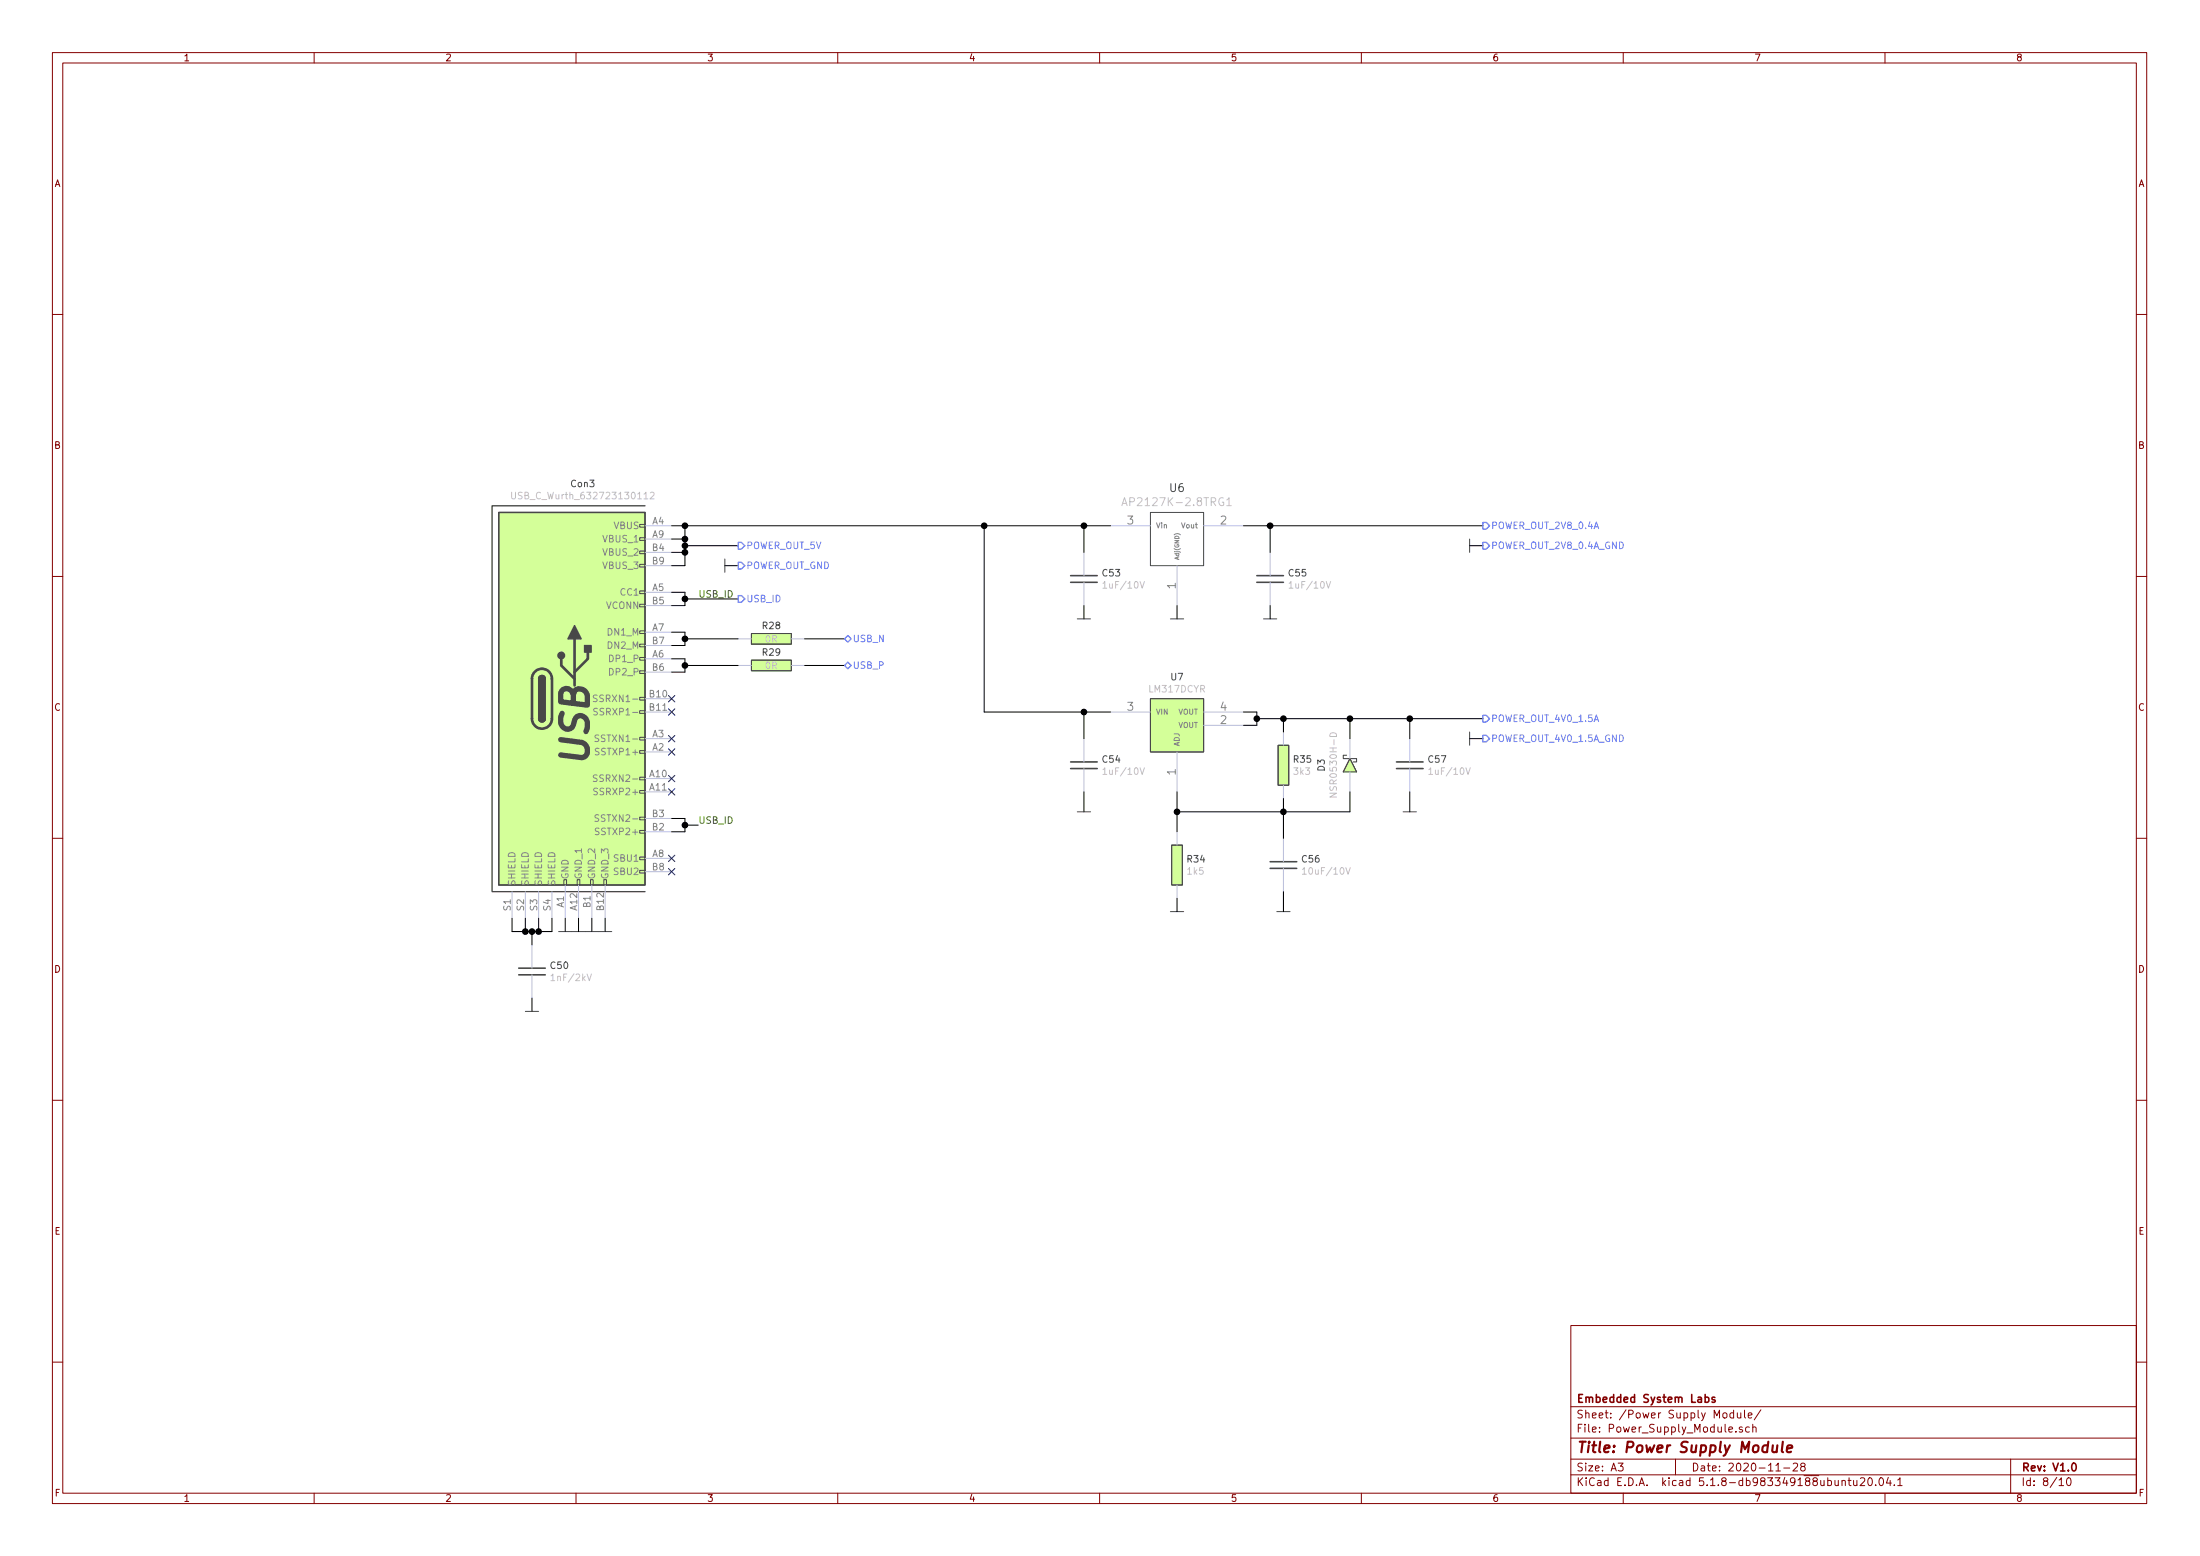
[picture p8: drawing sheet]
EESchema Schematic File Version 4
EELAYER 30 0
EELAYER END
$Descr A3 16535 11693
encoding utf-8
Sheet 8 10
Title "Power Supply Module"
Date "2020-11-28"
Rev "V1.0"
Comp "Embedded System Labs"
Comment1 ""
Comment2 ""
Comment3 ""
Comment4 ""
$EndDescr
$Comp
L USB_Connectors:USB_C_Wurth_632723130112 Con3
U 1 1
P 4300 5250
F 0 "Con3" H 4382 6867 50  0000 C CNN
F 1 "USB_C_Wurth_632723130112" H 4382 6776 50  0000 C CNN
F 2 "Connector_USB:USB_C_632723130112" H 4350 5350 50  0001 C CNN
F 3 "https://www.we-online.com/catalog/datasheet/632723130112.pdf" H 4350 5350 50  0001 C CNN
F 4 "Wurth Elektronik" H 4350 5250 50  0001 C CNN "Manufacturer"
F 5 "632723130112" H 4350 5250 50  0001 C CNN "Manufacturer Part Number"
F 6 "Mouser" H 4350 5250 50  0001 C CNN "Supplier"
F 7 "710-632723130112" H 4350 5250 50  0001 C CNN "Supplier Part Number"
F 8 "https://pl.mouser.com/ProductDetail/Wurth-Elektronik/632723130112?qs=2WXlatMagcEknienHxbwUw%3D%3D" H 4350 5250 50  0001 C CNN "URL"
F 9 "21,34" H 4350 5250 50  0001 C CNN "Price@1pc"
F 10 "13,16" H 4350 5250 50  0001 C CNN "Price@1000pcs"
F 11 "MW" H 4350 5250 50  0001 C CNN "Developer"
F 12 "USB C" H 4350 5250 50  0001 C CNN "Package"
	1    4300 5250
	1    0    0    -1  
$EndComp
$Comp
L power:GND #PWR0162
U 1 1
P 4250 7000
F 0 "#PWR0162" H 4250 7100 30  0001 C CNN
F 1 "GND" H 4250 6900 30  0001 C CNN
F 2 "" H 4250 7000 60  0000 C CNN
F 3 "" H 4250 7000 60  0000 C CNN
	1    4250 7000
	1    0    0    -1  
$EndComp
$Comp
L power:GND #PWR0163
U 1 1
P 4350 7000
F 0 "#PWR0163" H 4350 7100 30  0001 C CNN
F 1 "GND" H 4350 6900 30  0001 C CNN
F 2 "" H 4350 7000 60  0000 C CNN
F 3 "" H 4350 7000 60  0000 C CNN
	1    4350 7000
	1    0    0    -1  
$EndComp
$Comp
L power:GND #PWR0164
U 1 1
P 4450 7000
F 0 "#PWR0164" H 4450 7100 30  0001 C CNN
F 1 "GND" H 4450 6900 30  0001 C CNN
F 2 "" H 4450 7000 60  0000 C CNN
F 3 "" H 4450 7000 60  0000 C CNN
	1    4450 7000
	1    0    0    -1  
$EndComp
$Comp
L power:GND #PWR0165
U 1 1
P 4550 7000
F 0 "#PWR0165" H 4550 7100 30  0001 C CNN
F 1 "GND" H 4550 6900 30  0001 C CNN
F 2 "" H 4550 7000 60  0000 C CNN
F 3 "" H 4550 7000 60  0000 C CNN
	1    4550 7000
	1    0    0    -1  
$EndComp
Wire Wire Line
	4150 6900 4150 7000
Wire Wire Line
	4150 7000 4050 7000
Wire Wire Line
	3850 7000 3850 6900
Wire Wire Line
	3950 6900 3950 7000
Connection ~ 3950 7000
Wire Wire Line
	3950 7000 3850 7000
Wire Wire Line
	4050 6900 4050 7000
Connection ~ 4050 7000
Wire Wire Line
	4050 7000 4000 7000
Wire Wire Line
	4250 6900 4250 7000
Wire Wire Line
	4350 6900 4350 7000
Wire Wire Line
	4450 6900 4450 7000
Wire Wire Line
	4550 6900 4550 7000
$Comp
L Capacitors_Smd1206:1nF_2kV_1206 C50
U 1 1
P 4000 7300
F 0 "C50" H 4131 7346 50  0000 L CNN
F 1 "1nF/2kV" H 4131 7255 50  0000 L CNN
F 2 "Capacitors_Smd_1206:1nF_2kV_1206" H 3800 7400 50  0001 C CNN
F 3 "Capacitors/Smd_1206/Components_Documentation/1nF_2kV_1206.pdf" H 3800 7400 50  0001 C CNN
F 4 "YAGEO" H 4000 7300 50  0001 C CNN "Manufacturer"
F 5 "CC1206KKX7RDBB102" H 4000 7300 50  0001 C CNN "Manufacturer Part Number"
F 6 "TME" H 4000 7300 50  0001 C CNN "Supplier"
F 7 "CC1206KKX7RD102" H 4000 7300 50  0001 C CNN "Supplier Part Number"
F 8 "https://www.tme.eu/pl/details/cc1206kkx7rd102/kondensatory-mlcc-smd-1206/yageo/cc1206kkx7rdbb102/" H 4000 7300 50  0001 C CNN "URL"
F 9 "0,70900" H 4000 7300 50  0001 C CNN "Price@1pc"
F 10 "0,15913" H 4000 7300 50  0001 C CNN "Price@1000pcs"
F 11 "WP" H 4000 7300 50  0001 C CNN "Developer"
F 12 "1206" H 4000 7300 50  0001 C CNN "Package"
	1    4000 7300
	1    0    0    -1  
$EndComp
$Comp
L power:GND #PWR0166
U 1 1
P 4000 7600
F 0 "#PWR0166" H 4000 7700 30  0001 C CNN
F 1 "GND" H 4000 7500 30  0001 C CNN
F 2 "" H 4000 7600 60  0000 C CNN
F 3 "" H 4000 7600 60  0000 C CNN
	1    4000 7600
	1    0    0    -1  
$EndComp
Wire Wire Line
	4000 7500 4000 7600
Wire Wire Line
	4000 7100 4000 7000
Connection ~ 4000 7000
Wire Wire Line
	4000 7000 3950 7000
Wire Wire Line
	5050 4950 5150 4950
Wire Wire Line
	5150 4950 5150 5000
Wire Wire Line
	5150 5050 5050 5050
Wire Wire Line
	5050 4850 5150 4850
Wire Wire Line
	5150 4850 5150 4800
Wire Wire Line
	5150 4750 5050 4750
Wire Wire Line
	5150 4550 5150 4500
Wire Wire Line
	5150 4450 5050 4450
Wire Wire Line
	5050 4550 5150 4550
Wire Wire Line
	5050 3950 5150 3950
Wire Wire Line
	5150 3950 5150 4050
Wire Wire Line
	5150 4250 5050 4250
Wire Wire Line
	5050 4150 5150 4150
Connection ~ 5150 4150
Wire Wire Line
	5150 4150 5150 4250
Wire Wire Line
	5050 4050 5150 4050
Connection ~ 5150 4050
Wire Wire Line
	5150 4050 5150 4100
NoConn ~ 5050 6550
NoConn ~ 5050 6450
NoConn ~ 5050 5950
NoConn ~ 5050 5850
NoConn ~ 5050 5650
NoConn ~ 5050 5550
NoConn ~ 5050 5350
NoConn ~ 5050 5250
Wire Wire Line
	5150 5000 5550 5000
Connection ~ 5150 5000
Wire Wire Line
	5150 5000 5150 5050
Wire Wire Line
	5150 4800 5550 4800
Connection ~ 5150 4800
Wire Wire Line
	5150 4800 5150 4750
Wire Wire Line
	5150 4500 5550 4500
Connection ~ 5150 4500
Wire Wire Line
	5150 4500 5150 4450
Wire Wire Line
	5150 4100 5550 4100
Connection ~ 5150 4100
Wire Wire Line
	5150 4100 5150 4150
$Comp
L power:GND #PWR0167
U 1 1
P 5450 4250
F 0 "#PWR0167" H 5450 4350 30  0001 C CNN
F 1 "GND" H 5450 4150 30  0001 C CNN
F 2 "" H 5450 4250 60  0000 C CNN
F 3 "" H 5450 4250 60  0000 C CNN
	1    5450 4250
	0    1    1    0   
$EndComp
Wire Wire Line
	5550 4250 5450 4250
Text HLabel 5550 4100 2    50   Output ~ 0
POWER_OUT_5V
Text HLabel 5550 4250 2    50   Output ~ 0
POWER_OUT_GND
Text HLabel 5550 4500 2    50   Output ~ 0
USB_ID
Text HLabel 6350 4800 2    50   BiDi ~ 0
USB_N
Text HLabel 6350 5000 2    50   BiDi ~ 0
USB_P
$Comp
L Resistors_Smd0402:0R_0402 R28
U 1 1
P 5800 4800
F 0 "R28" V 5700 4800 50  0000 C CNN
F 1 "0R" V 5800 4800 50  0000 C CNN
F 2 "Resistor_Smd_0402:0R_0402" H 5950 4500 50  0001 C CNN
F 3 "https://www.tme.eu/Document/32b42e7c176447a7de4286bd4b1743ac/CRCW.pdf" H 5950 4500 50  0001 C CNN
F 4 "VISHAY" H 5800 4800 50  0001 C CNN "Manufacturer"
F 5 "CRCW04020000Z0ED" H 5800 4800 50  0001 C CNN "Manufacturer Part Number"
F 6 "TME" H 5800 4800 50  0001 C CNN "Supplier"
F 7 "CRCW04020000Z0E" H 5800 4800 50  0001 C CNN "Supplier Part Number"
F 8 "https://www.tme.eu/pl/details/crcw04020000z0e/rezystory-smd-0402/vishay/crcw04020000z0ed/" H 5800 4800 50  0001 C CNN "URL"
F 9 "0,07661" H 5800 4800 50  0001 C CNN "Price@100pc"
F 10 "0,03499" H 5800 4800 50  0001 C CNN "Price@1000pcs"
F 11 "MW" H 5800 4800 50  0001 C CNN "Developer"
F 12 "0402" H 5800 4800 50  0001 C CNN "Package"
F 13 "C325378" H 5800 4800 50  0001 C CNN "LCSC Part # (optional)"
	1    5800 4800
	0    1    1    0   
$EndComp
$Comp
L Resistors_Smd0402:0R_0402 R29
U 1 1
P 5800 5000
F 0 "R29" V 5700 5000 50  0000 C CNN
F 1 "0R" V 5800 5000 50  0000 C CNN
F 2 "Resistor_Smd_0402:0R_0402" H 5950 4700 50  0001 C CNN
F 3 "https://www.tme.eu/Document/32b42e7c176447a7de4286bd4b1743ac/CRCW.pdf" H 5950 4700 50  0001 C CNN
F 4 "VISHAY" H 5800 5000 50  0001 C CNN "Manufacturer"
F 5 "CRCW04020000Z0ED" H 5800 5000 50  0001 C CNN "Manufacturer Part Number"
F 6 "TME" H 5800 5000 50  0001 C CNN "Supplier"
F 7 "CRCW04020000Z0E" H 5800 5000 50  0001 C CNN "Supplier Part Number"
F 8 "https://www.tme.eu/pl/details/crcw04020000z0e/rezystory-smd-0402/vishay/crcw04020000z0ed/" H 5800 5000 50  0001 C CNN "URL"
F 9 "0,07661" H 5800 5000 50  0001 C CNN "Price@100pc"
F 10 "0,03499" H 5800 5000 50  0001 C CNN "Price@1000pcs"
F 11 "MW" H 5800 5000 50  0001 C CNN "Developer"
F 12 "0402" H 5800 5000 50  0001 C CNN "Package"
F 13 "C325378" H 5800 5000 50  0001 C CNN "LCSC Part # (optional)"
	1    5800 5000
	0    1    1    0   
$EndComp
Wire Wire Line
	6350 4800 6050 4800
Wire Wire Line
	6050 5000 6350 5000
$Comp
L Linear_Regulators:AP2127K-2.8TRG1 U6
U 1 1
P 8850 4050
F 0 "U6" H 8850 4437 60  0000 C CNN
F 1 "AP2127K-2.8TRG1" H 8850 4331 60  0000 C CNN
F 2 "Linear:AP2127K-2.8TRG1_SOT23" H 8850 4000 60  0001 C CNN
F 3 "https://www.tme.eu/Document/c6dd416f88a2434475547c25f5623504/AP2127.pdf" H 8850 4000 60  0001 C CNN
F 4 "Diodes Incorporated" H 8850 4050 50  0001 C CNN "Manufacturer"
F 5 "AP2127K-2.8TRG1" H 8850 4050 50  0001 C CNN "Manufacturer Part Number"
F 6 "TME" H 8850 4050 50  0001 C CNN "Supplier"
F 7 "AP2127K-2.8TRG1" H 8850 4050 50  0001 C CNN "Supplier Part Number"
F 8 "https://www.tme.eu/pl/details/ap2127k-2.8trg1/stabilizatory-napiecia-nieregulowane-ldo/diodes-incorporated/" H 8850 4050 50  0001 C CNN "URL"
F 9 "0,63462" H 8850 4050 50  0001 C CNN "Price@5pcs"
F 10 "0,25838" H 8850 4050 50  0001 C CNN "Price@500pcs"
F 11 "MW" H 8850 4050 50  0001 C CNN "Developer"
F 12 "SOT-23(SOT-23-3)" H 8850 4050 50  0001 C CNN "Package"
F 13 "C236686" H 8850 4050 50  0001 C CNN "LCSC Part # (optional)"
	1    8850 4050
	1    0    0    -1  
$EndComp
$Comp
L power:GND #PWR0175
U 1 1
P 8850 4650
F 0 "#PWR0175" H 8850 4750 30  0001 C CNN
F 1 "GND" H 8850 4550 30  0001 C CNN
F 2 "" H 8850 4650 60  0000 C CNN
F 3 "" H 8850 4650 60  0000 C CNN
	1    8850 4650
	1    0    0    -1  
$EndComp
Wire Wire Line
	8850 4550 8850 4650
$Comp
L Capacitors_Smd0402:1uF_0402 C53
U 1 1
P 8150 4350
F 0 "C53" H 8281 4396 50  0000 L CNN
F 1 "1uF/10V" H 8281 4305 50  0000 L CNN
F 2 "Capacitors_Smd_0402:1uF_0402" H 8500 3900 50  0001 C CNN
F 3 "Capacitors/Smd_0402/Components_Documentation/Vishay Capacitors 2.pdf" H 8500 3900 50  0001 C CNN
F 4 "SAMSUNG" H 8150 4350 50  0001 C CNN "Manufacturer"
F 5 "CL05A105KP5NNNC" H 8150 4350 50  0001 C CNN "Manufacturer Part Number"
F 6 "TME" H 8150 4350 50  0001 C CNN "Supplier"
F 7 "CL05A105KP5NNNC" H 8150 4350 50  0001 C CNN "Supplier Part Number"
F 8 "https://www.tme.eu/pl/details/cl05a105kp5nnnc/kondensatory-mlcc-smd-0402/samsung/" H 8150 4350 50  0001 C CNN "URL"
F 9 "0,05399" H 8150 4350 50  0001 C CNN "Price@1pc"
F 10 "0,02535" H 8150 4350 50  0001 C CNN "Price@1000pcs"
F 11 "WP" H 8150 4350 50  0001 C CNN "Developer"
F 12 "0402" H 8150 4350 50000 0001 C CNN "Package"
	1    8150 4350
	1    0    0    -1  
$EndComp
$Comp
L power:GND #PWR0176
U 1 1
P 8150 4650
F 0 "#PWR0176" H 8150 4750 30  0001 C CNN
F 1 "GND" H 8150 4550 30  0001 C CNN
F 2 "" H 8150 4650 60  0000 C CNN
F 3 "" H 8150 4650 60  0000 C CNN
	1    8150 4650
	1    0    0    -1  
$EndComp
Wire Wire Line
	8150 4550 8150 4650
$Comp
L Capacitors_Smd0402:1uF_0402 C55
U 1 1
P 9550 4350
F 0 "C55" H 9681 4396 50  0000 L CNN
F 1 "1uF/10V" H 9681 4305 50  0000 L CNN
F 2 "Capacitors_Smd_0402:1uF_0402" H 9900 3900 50  0001 C CNN
F 3 "Capacitors/Smd_0402/Components_Documentation/Vishay Capacitors 2.pdf" H 9900 3900 50  0001 C CNN
F 4 "SAMSUNG" H 9550 4350 50  0001 C CNN "Manufacturer"
F 5 "CL05A105KP5NNNC" H 9550 4350 50  0001 C CNN "Manufacturer Part Number"
F 6 "TME" H 9550 4350 50  0001 C CNN "Supplier"
F 7 "CL05A105KP5NNNC" H 9550 4350 50  0001 C CNN "Supplier Part Number"
F 8 "https://www.tme.eu/pl/details/cl05a105kp5nnnc/kondensatory-mlcc-smd-0402/samsung/" H 9550 4350 50  0001 C CNN "URL"
F 9 "0,05399" H 9550 4350 50  0001 C CNN "Price@1pc"
F 10 "0,02535" H 9550 4350 50  0001 C CNN "Price@1000pcs"
F 11 "WP" H 9550 4350 50  0001 C CNN "Developer"
F 12 "0402" H 9550 4350 50000 0001 C CNN "Package"
	1    9550 4350
	1    0    0    -1  
$EndComp
$Comp
L power:GND #PWR0177
U 1 1
P 9550 4650
F 0 "#PWR0177" H 9550 4750 30  0001 C CNN
F 1 "GND" H 9550 4550 30  0001 C CNN
F 2 "" H 9550 4650 60  0000 C CNN
F 3 "" H 9550 4650 60  0000 C CNN
	1    9550 4650
	1    0    0    -1  
$EndComp
Wire Wire Line
	9550 4550 9550 4650
Wire Wire Line
	9350 3950 9550 3950
Wire Wire Line
	9550 3950 9550 4150
Wire Wire Line
	8350 3950 8150 3950
Wire Wire Line
	8150 3950 8150 4150
Wire Wire Line
	5150 3950 7400 3950
Connection ~ 5150 3950
Connection ~ 8150 3950
Wire Wire Line
	9550 3950 11150 3950
Connection ~ 9550 3950
Text HLabel 11150 3950 2    50   Output ~ 0
POWER_OUT_2V8_0.4A
Text HLabel 11150 4100 2    50   Output ~ 0
POWER_OUT_2V8_0.4A_GND
$Comp
L power:GND #PWR0178
U 1 1
P 11050 4100
F 0 "#PWR0178" H 11050 4200 30  0001 C CNN
F 1 "GND" H 11050 4000 30  0001 C CNN
F 2 "" H 11050 4100 60  0000 C CNN
F 3 "" H 11050 4100 60  0000 C CNN
	1    11050 4100
	0    1    1    0   
$EndComp
Wire Wire Line
	11150 4100 11050 4100
$Comp
L Capacitors_Smd0402:1uF_0402 C57
U 1 1
P 10600 5750
F 0 "C57" H 10731 5796 50  0000 L CNN
F 1 "1uF/10V" H 10731 5705 50  0000 L CNN
F 2 "Capacitors_Smd_0402:1uF_0402" H 10950 5300 50  0001 C CNN
F 3 "Capacitors/Smd_0402/Components_Documentation/Vishay Capacitors 2.pdf" H 10950 5300 50  0001 C CNN
F 4 "SAMSUNG" H 10600 5750 50  0001 C CNN "Manufacturer"
F 5 "CL05A105KP5NNNC" H 10600 5750 50  0001 C CNN "Manufacturer Part Number"
F 6 "TME" H 10600 5750 50  0001 C CNN "Supplier"
F 7 "CL05A105KP5NNNC" H 10600 5750 50  0001 C CNN "Supplier Part Number"
F 8 "https://www.tme.eu/pl/details/cl05a105kp5nnnc/kondensatory-mlcc-smd-0402/samsung/" H 10600 5750 50  0001 C CNN "URL"
F 9 "0,05399" H 10600 5750 50  0001 C CNN "Price@1pc"
F 10 "0,02535" H 10600 5750 50  0001 C CNN "Price@1000pcs"
F 11 "WP" H 10600 5750 50  0001 C CNN "Developer"
F 12 "0402" H 10600 5750 50000 0001 C CNN "Package"
	1    10600 5750
	1    0    0    -1  
$EndComp
$Comp
L power:GND #PWR0179
U 1 1
P 10600 6100
F 0 "#PWR0179" H 10600 6200 30  0001 C CNN
F 1 "GND" H 10600 6000 30  0001 C CNN
F 2 "" H 10600 6100 60  0000 C CNN
F 3 "" H 10600 6100 60  0000 C CNN
	1    10600 6100
	1    0    0    -1  
$EndComp
$Comp
L Capacitors_Smd0402:1uF_0402 C54
U 1 1
P 8150 5750
F 0 "C54" H 8281 5796 50  0000 L CNN
F 1 "1uF/10V" H 8281 5705 50  0000 L CNN
F 2 "Capacitors_Smd_0402:1uF_0402" H 8500 5300 50  0001 C CNN
F 3 "Capacitors/Smd_0402/Components_Documentation/Vishay Capacitors 2.pdf" H 8500 5300 50  0001 C CNN
F 4 "SAMSUNG" H 8150 5750 50  0001 C CNN "Manufacturer"
F 5 "CL05A105KP5NNNC" H 8150 5750 50  0001 C CNN "Manufacturer Part Number"
F 6 "TME" H 8150 5750 50  0001 C CNN "Supplier"
F 7 "CL05A105KP5NNNC" H 8150 5750 50  0001 C CNN "Supplier Part Number"
F 8 "https://www.tme.eu/pl/details/cl05a105kp5nnnc/kondensatory-mlcc-smd-0402/samsung/" H 8150 5750 50  0001 C CNN "URL"
F 9 "0,05399" H 8150 5750 50  0001 C CNN "Price@1pc"
F 10 "0,02535" H 8150 5750 50  0001 C CNN "Price@1000pcs"
F 11 "WP" H 8150 5750 50  0001 C CNN "Developer"
F 12 "0402" H 8150 5750 50000 0001 C CNN "Package"
	1    8150 5750
	1    0    0    -1  
$EndComp
$Comp
L power:GND #PWR0180
U 1 1
P 8150 6100
F 0 "#PWR0180" H 8150 6200 30  0001 C CNN
F 1 "GND" H 8150 6000 30  0001 C CNN
F 2 "" H 8150 6100 60  0000 C CNN
F 3 "" H 8150 6100 60  0000 C CNN
	1    8150 6100
	1    0    0    -1  
$EndComp
Wire Wire Line
	8150 5950 8150 6100
$Comp
L Linear_Regulators:LM317DCYR U7
U 1 1
P 8850 5450
F 0 "U7" H 8850 5815 50  0000 C CNN
F 1 "LM317DCYR" H 8850 5724 50  0000 C CNN
F 2 "Linear:LM317DCYR_SOT223" H 8900 4950 50  0001 C CNN
F 3 "https://www.ti.com/lit/ds/symlink/lm317.pdf?HQS=TI-null-null-mousermode-df-pf-null-wwe&ts=1606556612152&ref_url=https%253A%252F%252Fwww.mouser.com.tr%252F" H 8900 4950 50  0001 C CNN
F 4 "Texas Instruments" H 8850 5450 50  0001 C CNN "Manufacturer"
F 5 "LM317DCYR" H 8850 5450 50  0001 C CNN "Manufacturer Part Number"
F 6 "Mouser" H 8850 5450 50  0001 C CNN "Supplier"
F 7 "595-LM317DCYR" H 8850 5450 50  0001 C CNN "Supplier Part Number"
F 8 "https://pl.mouser.com/ProductDetail/Texas-Instruments/LM317DCYR?qs=YhsVCygOPE0H9jB5Yaa05Q%3D%3D" H 8850 5450 50  0001 C CNN "URL"
F 9 "2,24" H 8850 5450 50  0001 C CNN "Price@1pc"
F 10 "0,867" H 8850 5450 50  0001 C CNN "Price@1000pcs"
F 11 "MW" H 8850 5450 50  0001 C CNN "Developer"
F 12 "SOT-223-4" H 8850 5450 50  0001 C CNN "Package"
F 13 "C51466" H 8850 5450 50  0001 C CNN "LCSC Part # (optional)"
	1    8850 5450
	1    0    0    -1  
$EndComp
$Comp
L Diodes:NSR0530H-D D3
U 1 1
P 10150 5750
F 0 "D3" H 10150 5966 50  0000 C CNN
F 1 "NSR0530H-D" H 10150 5875 50  0000 C CNN
F 2 "Diodes:NSR0530H-D_SOD323" H 10150 5750 50  0001 C CNN
F 3 "/home/mw/kicad_library/Schematic/Diodes/Components_Documentation/MBR230LSFT1-D.PDF" H 10150 5750 50  0001 C CNN
	1    10150 5750
	0    -1   -1   0   
$EndComp
$Comp
L Resistors_Smd0402:3k3_0402 R35
U 1 1
P 9650 5750
F 0 "R35" H 9718 5796 50  0000 L CNN
F 1 "3k3" H 9718 5705 50  0000 L CNN
F 2 "Resistor_Smd_0402:3k3_0402" H 9600 6150 50  0001 C CNN
F 3 "Resistors/Smd_0402/Components_Documentation/crcw0402.pdf" H 9600 6150 50  0001 C CNN
F 4 "ROYAL OHM" H 9650 5750 50  0001 C CNN "Manufacturer"
F 5 "0402WGF3301TCE" H 9650 5750 50  0001 C CNN "Manufacturer Part Number"
F 6 "TME" H 9650 5750 50  0001 C CNN "Supplier"
F 7 "SMD0402-3K3-1%" H 9650 5750 50  0001 C CNN "Supplier Part Number"
F 8 "https://www.tme.eu/pl/details/smd0402-3k3-1%2525/rezystory-smd-0402/royal-ohm/0402wgf3301tce/" H 9650 5750 50  0001 C CNN "URL"
F 9 "0,03858" H 9650 5750 50  0001 C CNN "Price@1pc"
F 10 "0,01038" H 9650 5750 50  0001 C CNN "Price@1000pcs"
F 11 "WP" H 9650 5750 50  0001 C CNN "Developer"
F 12 "0402" H 9650 5750 50  0001 C CNN "Package"
	1    9650 5750
	1    0    0    -1  
$EndComp
$Comp
L Resistors_Smd0402:1k5_0402 R34
U 1 1
P 8850 6500
F 0 "R34" H 8918 6546 50  0000 L CNN
F 1 "1k5" H 8918 6455 50  0000 L CNN
F 2 "Resistor_Smd_0402:1k5_0402" H 9100 6250 300 0001 C CNN
F 3 "Resistors/Smd_0402/Components_Documentation/crcw0402.pdf" H 9100 6250 300 0001 C CNN
F 4 "ROYAL OHM" H 8850 6500 50  0001 C CNN "Manufacturer"
F 5 "0402WGF1501TCE" H 8850 6500 50  0001 C CNN "Manufacturer Part Number"
F 6 "TME" H 8850 6500 50  0001 C CNN "Supplier"
F 7 "SMD0402-1K5-1%" H 8850 6500 50  0001 C CNN "Supplier Part Number"
F 8 "https://www.tme.eu/pl/details/smd0402-1k5-1%2525/rezystory-smd-0402/royal-ohm/0402wgf1501tce/" H 8850 6500 50  0001 C CNN "URL"
F 9 "0,03878" H 8850 6500 50  0001 C CNN "Price@1pc"
F 10 "0,01044" H 8850 6500 50  0001 C CNN "Price@1000pcs"
F 11 "0402" H 8850 6500 50  0001 C CNN "Package"
	1    8850 6500
	1    0    0    -1  
$EndComp
Wire Wire Line
	9350 5350 9450 5350
Wire Wire Line
	9450 5350 9450 5400
Wire Wire Line
	9450 5450 9350 5450
$Comp
L power:GND #PWR0181
U 1 1
P 8850 6850
F 0 "#PWR0181" H 8850 6950 30  0001 C CNN
F 1 "GND" H 8850 6750 30  0001 C CNN
F 2 "" H 8850 6850 60  0000 C CNN
F 3 "" H 8850 6850 60  0000 C CNN
	1    8850 6850
	1    0    0    -1  
$EndComp
Wire Wire Line
	8850 6750 8850 6850
Wire Wire Line
	9450 5400 9650 5400
Wire Wire Line
	9650 5400 9650 5500
Connection ~ 9450 5400
Wire Wire Line
	9450 5400 9450 5450
Wire Wire Line
	9650 6000 9650 6100
Wire Wire Line
	9650 6100 8850 6100
Wire Wire Line
	8850 6100 8850 5950
Wire Wire Line
	8850 6250 8850 6100
Connection ~ 8850 6100
Wire Wire Line
	9650 5400 10150 5400
Wire Wire Line
	10150 5400 10150 5550
Connection ~ 9650 5400
Wire Wire Line
	10150 5950 10150 6100
Wire Wire Line
	10150 6100 9650 6100
Connection ~ 9650 6100
Wire Wire Line
	10150 5400 10600 5400
Wire Wire Line
	10600 5400 10600 5550
Connection ~ 10150 5400
Wire Wire Line
	10600 5950 10600 6100
Wire Wire Line
	7400 5350 7400 3950
Connection ~ 7400 3950
Wire Wire Line
	7400 3950 8150 3950
Wire Wire Line
	7400 5350 8150 5350
Wire Wire Line
	8150 5550 8150 5350
Connection ~ 8150 5350
Wire Wire Line
	8150 5350 8350 5350
$Comp
L Capacitors_Smd0603:10uF_0603 C56
U 1 1
P 9650 6500
F 0 "C56" H 9781 6546 50  0000 L CNN
F 1 "10uF/10V" H 9781 6455 50  0000 L CNN
F 2 "Capacitors_Smd_0603:10uF_10V_0603" V 9500 6500 157 0001 C CNN
F 3 "https://www.tme.eu/Document/08070be221b22b3ff38fe1f90e5753ee/C0603C106M9PACTU.pdf" V 9500 6500 157 0001 C CNN
F 4 "KEMET" H 9650 6500 50  0001 C CNN "Manufacturer"
F 5 "C0603C106M9PACTU" H 9650 6500 50  0001 C CNN "Manufacturer Part Number"
F 6 "TME" H 9650 6500 50  0001 C CNN "Supplier"
F 7 "C0603C106M9PAC" H 9650 6500 50  0001 C CNN "Supplier Part Number"
F 8 "https://www.tme.eu/pl/details/c0603c106m9pac/kondensatory-mlcc-smd-0603/kemet/c0603c106m9pactu/" H 9650 6500 50  0001 C CNN "URL"
F 9 "0,81309" H 9650 6500 50  0001 C CNN "Price@1pc"
F 10 "0,20713" H 9650 6500 50  0001 C CNN "Price@1000pcs"
F 11 "MW" H 9650 6500 50  0001 C CNN "Developer"
F 12 "0603" H 9650 6500 50  0001 C CNN "Package"
F 13 "C162265" H 9650 6500 50  0001 C CNN "LCSC Part # (optional)"
	1    9650 6500
	1    0    0    -1  
$EndComp
$Comp
L power:GND #PWR0182
U 1 1
P 9650 6850
F 0 "#PWR0182" H 9650 6950 30  0001 C CNN
F 1 "GND" H 9650 6750 30  0001 C CNN
F 2 "" H 9650 6850 60  0000 C CNN
F 3 "" H 9650 6850 60  0000 C CNN
	1    9650 6850
	1    0    0    -1  
$EndComp
Wire Wire Line
	9650 6700 9650 6850
Wire Wire Line
	9650 6300 9650 6100
Text HLabel 11150 5400 2    50   Output ~ 0
POWER_OUT_4V0_1.5A
Text HLabel 11150 5550 2    50   Output ~ 0
POWER_OUT_4V0_1.5A_GND
$Comp
L power:GND #PWR0183
U 1 1
P 11050 5550
F 0 "#PWR0183" H 11050 5650 30  0001 C CNN
F 1 "GND" H 11050 5450 30  0001 C CNN
F 2 "" H 11050 5550 60  0000 C CNN
F 3 "" H 11050 5550 60  0000 C CNN
	1    11050 5550
	0    1    1    0   
$EndComp
Wire Wire Line
	11150 5550 11050 5550
Wire Wire Line
	11150 5400 10600 5400
Connection ~ 10600 5400
Wire Wire Line
	5050 6150 5150 6150
Wire Wire Line
	5150 6150 5150 6200
Wire Wire Line
	5150 6250 5050 6250
Text Label 5250 4500 0    50   ~ 0
USB_ID
Text Label 5250 6200 0    50   ~ 0
USB_ID
Wire Wire Line
	5250 6200 5150 6200
Connection ~ 5150 6200
Wire Wire Line
	5150 6200 5150 6250
$EndSCHEMATC
